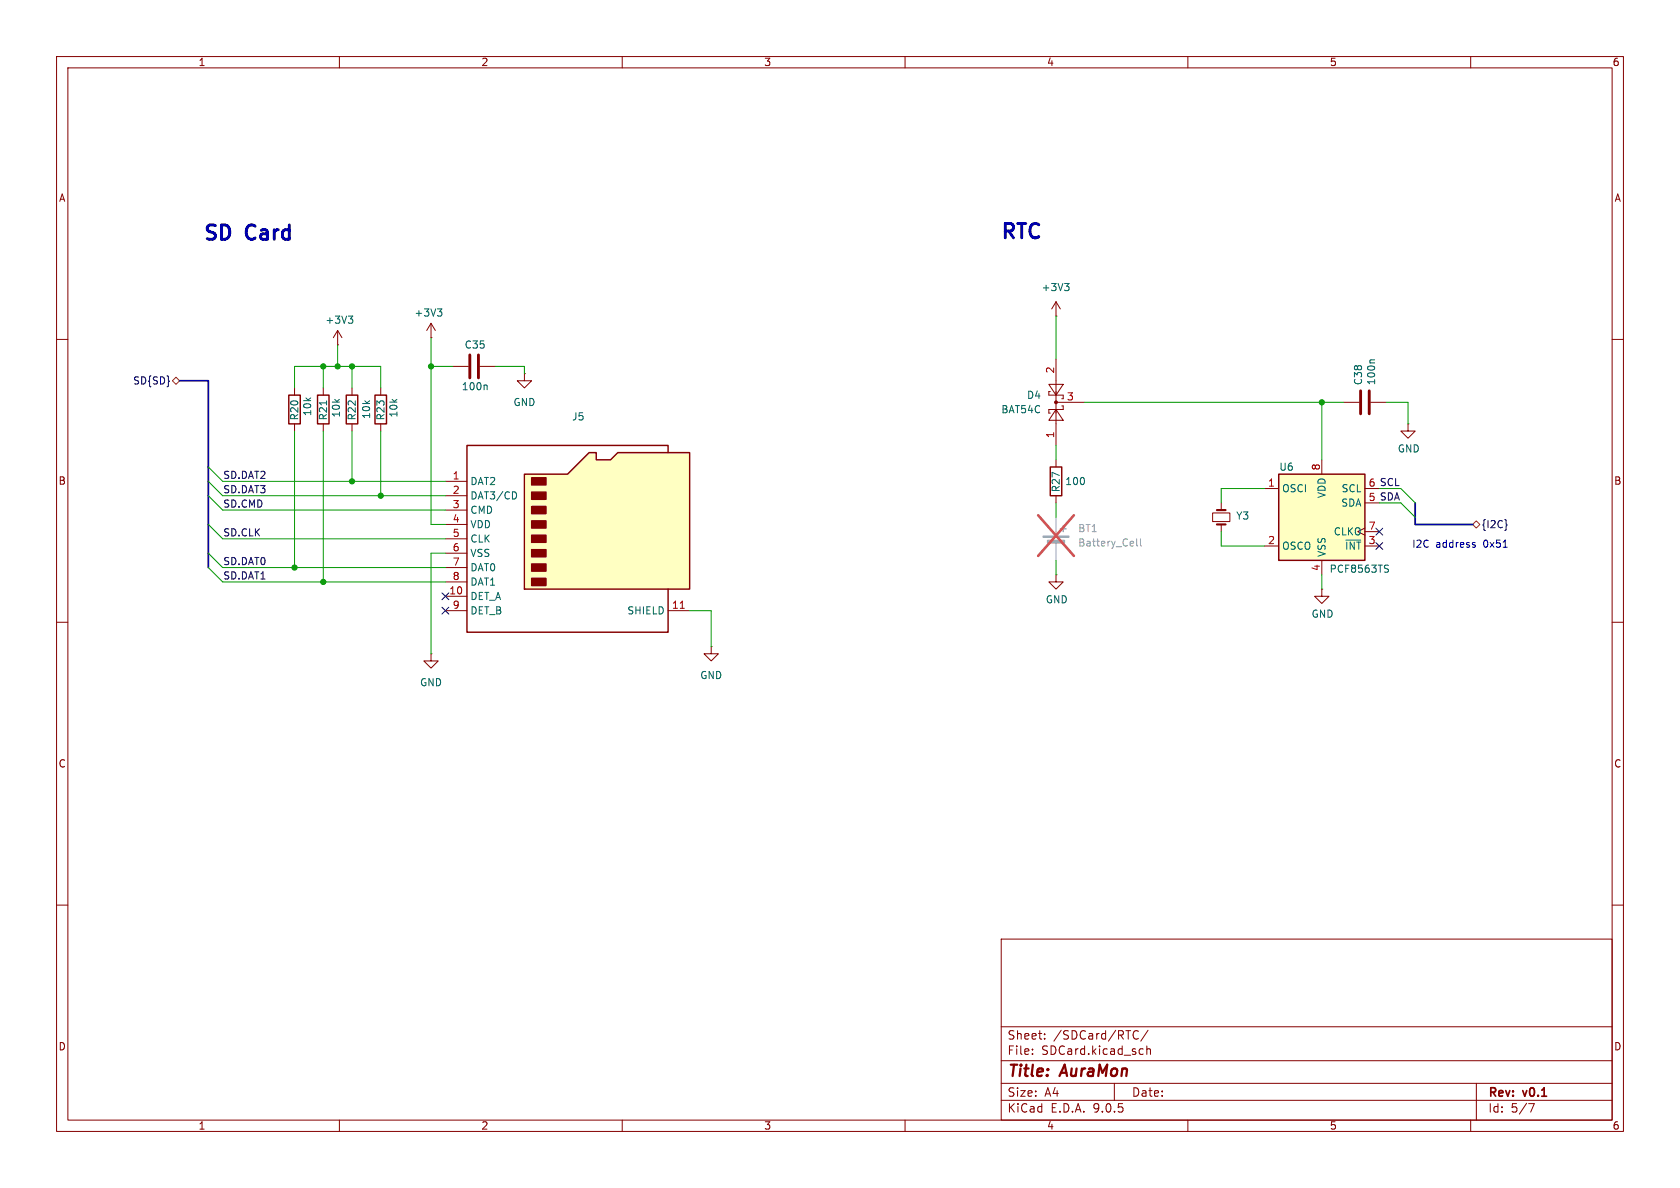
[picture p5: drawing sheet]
<svg xmlns="http://www.w3.org/2000/svg" width="297mm" height="210mm" viewBox="0 0 297 210" stroke-linecap="round" stroke-linejoin="round" font-family="sans-serif">
<g fill="none" stroke="#840000" stroke-width=".18">
<path d="M10 10h277v190h-277zM12 12h273v186h-273zM60 10v2M110 10v2M160 10v2M210 10v2M260 10v2M10 60h2M285 60h2M214.4 90.7h3v1.5h-3zM215.9 88.9v1.3M215.9 92.7v1.3"/>
<path d="M10 110h2M186.7 101.6v1.3h1.3l-1.3 1.2-1.3-1.2h1.3M186.7 101.6h.1M285 110h2M10 160h2M177 166h108v32h-108zM285 160h2M60 198v2M110 198v2M160 198v2M177 194.5h108M177 191.5h108"/>
<path d="M177 187.5h108M177 181.5h108M182.5 186.3v.1M182.5 185.5v.1M184.7 183.6v.1M184.7 182.8v.1M197 191.5v3M200.5 183.5a.52 .52 0 0 0 .7 .1M201.2 182.3a.54 .54 0 0 0-.7 .1M202 185.4l.1 .1M202.1 186.3l-.1 .1M202.7 184.9v1.5"/>
<path d="M202.7 185.5l.3-.1 .3 .1 .1 .9M203 182.1l-1.3 2M210 198v2M260 198v2M261 191.5v6.5M270.2 195.1h1l-.6 1.5"/>
</g>
<path d="M215.1 90.2h1.6M215.1 92.7h1.6" fill="none" stroke="#840000" stroke-width=".38"/>
<path d="M92.7 83.8h7.6l3.8-3.8h1.3v1.3h2.5l1.3-1.3h12.7v24.1h-29.2z" fill="#ffffc2"/>
<path d="M51.1 69.9h2v5h-2zM56.1 69.9h2.1v5h-2.1zM61.2 69.9h2v5h-2zM66.3 69.9h2v5h-2zM92.7 83.8h7.6l3.8-3.8h1.3v1.3h2.5l1.3-1.3h12.7v24.1h-29.2zM118.1 80v-1.3h-35.6v33.1h35.6v-7.7" fill="none" stroke="#840000" stroke-width=".25"/>
<g fill="#840000" stroke="#840000" stroke-width=".25">
<path d="M94 84.5h2.5v1.2h-2.5z"/>
<path d="M94 87h2.5v1.3h-2.5z"/>
<path d="M94 89.5h2.5v1.3h-2.5z"/>
<path d="M94 92.1h2.5v1.2h-2.5z"/>
<path d="M94 94.6h2.5v1.3h-2.5z"/>
<path d="M94 97.2h2.5v1.2h-2.5z"/>
<path d="M94 99.7h2.5v1.3h-2.5z"/>
<path d="M94 102.2h2.5v1.3h-2.5z"/>
</g>
<g fill="none" stroke="#840000" stroke-width=".18">
<path d="M186.7 55.9h.1M186.7 53.3v2.6M186.7 53.3l-.8 1.3M186.7 53.3l.8 1.3M52.1 68.6v1.3M52.1 74.9v1.3M57.1 68.6v1.3M57.1 74.9v1.3M62.2 68.6v1.3M62.2 74.9v1.3M67.3 68.6v1.3M67.3 74.9v1.3"/>
<path d="M80 64.8h2.8M84.8 64.8h2.8M185.4 67.9h2.6l-1.3 2zM185.7 69.2h-.3v.7h2.6v.6h-.3M186.7 72.4l1.3 1.9h-2.6zM186.7 63.5v15.2M186.7 71.1h5.1M187.7 71.8h.3v.6h-2.6v.6h.3M78.7 85.1h3.8M78.7 87.6h3.8M78.7 90.2h3.8M78.7 92.7h3.8"/>
<path d="M78.7 95.3h3.8M78.7 97.8h3.8M76.2 115.6v1.2h1.3l-1.3 1.3-1.3-1.3h1.3M76.2 115.6h.1M78.7 100.3h3.8M78.7 102.9h3.8M78.7 105.4h3.8M78.7 108h3.8M118.1 108h3.8M125.7 114.3v1.3h1.3l-1.3 1.2-1.2-1.2h1.2M125.7 114.3h.1M233.7 104.1v1.3h1.2l-1.2 1.3-1.3-1.3h1.3"/>
<path d="M233.7 104.1h.1"/>
</g>
<path d="M188.2 50.1h.8l-.4 .5M188.7 50.6l.3 .2v.3l-.3 .3M57.7 70.9v.7M85.9 68.1l.2 .1v.7M91.1 87l.2 .5-.2 .6" fill="none" stroke="#006464" stroke-width=".18"/>
<path d="M120.3 107.5h.7" fill="none" stroke="#a90000" stroke-width=".18"/>
<circle cx="186.7" cy="71.1" r=".25" fill="#840000" stroke="#840000" stroke-width=".18"/>
<path d="M83.1 62.7v4.1M84.6 62.7v4.1" fill="none" stroke="#840000" stroke-width=".51"/>
<path d="M226.1 83.8h15.2v15.3h-15.2z" fill="#ffffc2"/>
<path d="M185.7 82.6h2v5h-2zM226.1 83.8h15.2v15.3h-15.2z" fill="none" stroke="#840000" stroke-width=".25"/>
<g fill="none" stroke="#840000" stroke-width=".18">
<path d="M59.7 58.4l-.8 1.3M59.7 58.4l.8 1.3M59.7 58.4v2.6M76.2 59.7h.1M76.2 57.2l.8 1.2M76.2 57.2l-.8 1.2M76.2 57.2v2.5M59.7 61h.1M92.7 66v1.3h-1.3l1.3 1.3 1.3-1.3h-1.3M92.7 66h.1M237.5 71.1h2.8M242.3 71.1h2.8"/>
<path d="M248.9 74.9v1.3h1.3l-1.3 1.3-1.3-1.3h1.3M248.9 74.9h.1M186.7 81.3v1.3M186.7 87.6v1.3M223.5 86.4h2.6M223.5 96.5h2.6M233.7 81.3v2.5M233.7 99.1v2.5M241.3 93.3l-1.3 .7 1.3 .6M241.3 86.4h2.5M241.3 96.5h2.5M241.3 88.9h2.5"/>
<path d="M241.3 94h2.5"/>
</g>
<path d="M61.6 55.9h.8l-.5 .5M62.1 56.4l.3 .2v.3l-.3 .2M77.3 54.6h.8l-.4 .5M77.9 55.1l.2 .2v.3l-.2 .3M243 63.6h-.6l-.2 .2M245 99.9l.5 .1M245.2 100.6l.3 .2-.3 .4" fill="none" stroke="#006464" stroke-width=".18"/>
<path d="M240.5 69.1v4.1M242.1 69.1v4.1" fill="none" stroke="#840000" stroke-width=".51"/>
<g fill="#a1a1a1" stroke="#a1a1a1" stroke-width=".18">
<path d="M184.4 94.7h4.6v.3h-4.6z"/>
<path d="M185.2 95.5h3v.5h-3z"/>
</g>
<path d="M186.7 91.4v3.3M186.7 95.8v3.3" fill="none" stroke="#a1a1a1" stroke-width=".18"/>
<path d="M187.5 93.5h1M188 93v1" fill="none" stroke="#a1a1a1" stroke-width=".25"/>
<path d="M201 95.3v1l.1 .2M201.6 95.3v1l.2 .2" fill="none" stroke="#989898" stroke-width=".18"/>
<path d="M183.5 91.1l6.4 7.2M189.9 91.1l-6.4 7.2" fill="none" stroke="#e65255" stroke-width=".46"/>
<path d="M243.2 93.4l1.2 1.2M243.2 95.9l1.2 1.2M244.4 93.4l-1.2 1.2M244.4 95.9l-1.2 1.2M266.3 92.6l.1 .2-.1 .2M78.1 107.3l1.2 1.3M78.1 104.8l1.2 1.2M79.3 107.3l-1.2 1.3M79.3 104.8l-1.2 1.2" fill="none" stroke="#000084" stroke-width=".18"/>
<path d="M30.5 67.3l.6-.6 .6 .6-.6 .6zM260.3 92.7l.7-.6 .6 .6-.6 .6z" fill="none" stroke="#725600" stroke-width=".18"/>
<path d="M31.7 67.3h5.1v33M250.2 88.9v3.8h10.1" fill="none" stroke="#000084" stroke-width=".3"/>
<g fill="none" stroke="#009600" stroke-width=".18">
<path d="M76.2 59.7v33h2.5M186.7 55.9v7.6M52.1 68.6v-3.8h15.2v3.8M52.1 76.2v24.1M57.1 64.8v3.8M57.1 76.2v26.7M59.7 61v3.8M62.2 64.8v3.8M62.2 76.2v8.9M67.3 76.2v11.4M76.2 64.8h3.8M87.6 64.8h5.1v1.2"/>
<path d="M186.7 78.7v2.6M191.8 71.1h45.7M233.7 71.1v10.2M245.1 71.1h3.8v3.8M36.8 97.8l2.6 2.5h39.3M36.8 87.6l2.6 2.6h39.3M36.8 85.1l2.6 2.5h39.3M36.8 92.7l2.6 2.6h39.3M36.8 82.6l2.6 2.5h39.3M78.7 97.8h-2.5v17.8M186.7 88.9v2.5M186.7 99.1v2.5"/>
<path d="M215.9 94v2.5h7.6M223.5 86.4h-7.6v2.5M243.8 86.4h3.8l2.6 2.5M243.8 88.9h3.8l2.6 2.5M36.8 100.3l2.6 2.6h39.3M121.9 108h3.8v6.3M233.7 101.6v2.5"/>
</g>
<path d="M260.5 96.3l.3 .1v.2l-.1 .1h-.3M260.5 95.9l.3 .1M265.7 96.7h.8" fill="none" stroke="#0000c2" stroke-width=".18"/>
<g fill="#009600" stroke="#009600" stroke-width=".18">
<circle cx="233.7" cy="71.1" r=".46"/>
<circle cx="59.7" cy="64.8" r=".46"/>
<circle cx="57.1" cy="64.8" r=".46"/>
<circle cx="62.2" cy="64.8" r=".46"/>
<circle cx="57.1" cy="102.9" r=".46"/>
<circle cx="62.2" cy="85.1" r=".46"/>
<circle cx="52.1" cy="100.3" r=".46"/>
<circle cx="67.3" cy="87.6" r=".46"/>
<circle cx="76.2" cy="64.8" r=".46"/>
</g>
<g font-size="3.5" fill="#0000c2">
<text x="35.8" y="43.2">SD</text>
<text x="43.7" y="43.2">Card</text>
<text x="176.8" y="42.9">RTC</text>
</g>
<g font-size="2.8" fill="#840000">
<text x="178" y="190.9">Title:</text>
<text x="187.7" y="190.9">AuraMon</text>
</g>
<g font-size="2.1" fill="#840000">
<text x="178" y="184">Sheet:</text>
<text x="186.2" y="184">/SDCard/RTC/</text>
<text x="178" y="186.7">File:</text>
<text x="184.1" y="186.7">SDCard.kicad_sch</text>
<text x="178" y="196.9">KiCad</text>
<text x="178" y="194.1">Size:</text>
<text x="184.7" y="194.1">A4</text>
<text x="185.7" y="196.9">E.D.A.</text>
<text x="193.3" y="196.9">9.0.5</text>
<text x="200" y="194.1">Date:</text>
<text x="263" y="194.3">Rev:</text>
<text x="263" y="196.9">Id:</text>
<text x="267.1" y="196.9">5/7</text>
<text x="269.4" y="194.3">v0.1</text>
</g>
<g font-size="1.8" fill="#840000">
<text x="35" y="11.9">1</text>
<text x="85" y="11.9">2</text>
<text x="135" y="11.9">3</text>
<text x="185" y="11.9">4</text>
<text x="235" y="11.9">5</text>
<text x="285" y="11.9">6</text>
<text x="10.3" y="35.9">A</text>
<text x="285.3" y="35.9">A</text>
<text x="10.3" y="85.9">B</text>
<text x="285.3" y="85.9">B</text>
<text x="10.3" y="135.9">C</text>
<text x="285.3" y="135.9">C</text>
<text x="10.3" y="185.9">D</text>
<text x="285.3" y="185.9">D</text>
<text x="35" y="199.9">1</text>
<text x="85" y="199.9">2</text>
<text x="135" y="199.9">3</text>
<text x="185" y="199.9">4</text>
<text x="235" y="199.9">5</text>
<text x="285" y="199.9">6</text>
</g>
<g font-size="1.8" fill="#006464">
<text x="184" y="51.7">+3V3</text>
<text x="57.4" y="57.4">+3V3</text>
<text x="73.2" y="56.2">+3V3</text>
<text x="82.1" y="61.8">C35</text>
<text x="81.5" y="69.2">100n</text>
<text x="90.7" y="72">GND</text>
<text x="181.5" y="70.7">D4</text>
<text x="241" y="68.2" transform="rotate(-90 241 68.2)">C38</text>
<text x="243.3" y="68.2" transform="rotate(-90 243.3 68.2)">100n</text>
<text x="52.9" y="74.4" transform="rotate(-90 52.9 74.4)">R20</text>
<text x="55.2" y="73.7" transform="rotate(-90 55.2 73.7)">10k</text>
<text x="58" y="74.4" transform="rotate(-90 58 74.4)">R21</text>
<text x="60.3" y="73.9" transform="rotate(-90 60.3 73.9)">10k</text>
<text x="63.1" y="74.4" transform="rotate(-90 63.1 74.4)">R22</text>
<text x="65.6" y="74.2" transform="rotate(-90 65.6 74.2)">10k</text>
<text x="68.2" y="74.4" transform="rotate(-90 68.2 74.4)">R23</text>
<text x="70.5" y="73.9" transform="rotate(-90 70.5 73.9)">10k</text>
<text x="101" y="74.5">J5</text>
<text x="176.9" y="73.3">BAT54C</text>
<text x="226.1" y="83.4">U6</text>
<text x="247" y="80.2">GND</text>
<text x="83.1" y="86">DAT2</text>
<text x="83.1" y="88.5">DAT3/CD</text>
<text x="187.6" y="87.1" transform="rotate(-90 187.6 87.1)">R27</text>
<text x="188.2" y="86">100</text>
<text x="226.6" y="87.2">OSCI</text>
<text x="234.5" y="88.2" transform="rotate(-90 234.5 88.2)">VDD</text>
<text x="237" y="89.8">SDA</text>
<text x="237.1" y="87.2">SCL</text>
<text x="83.1" y="91">CMD</text>
<text x="83.1" y="93.6">VDD</text>
<text x="218.4" y="92">Y3</text>
<text x="235.7" y="94.8">CLKO</text>
<text x="83.1" y="96.1">CLK</text>
<text x="83.1" y="98.7">VSS</text>
<text x="83.1" y="101.2">DAT0</text>
<text x="226.6" y="97.4">OSCO</text>
<text x="234.5" y="98.6" transform="rotate(-90 234.5 98.6)">VSS</text>
<text x="235" y="101.4">PCF8563TS</text>
<text x="237.7" y="97.4">~{INT}</text>
<text x="83.1" y="103.7">DAT1</text>
<text x="83.1" y="106.3">DET_A</text>
<text x="184.8" y="106.9">GND</text>
<text x="83.1" y="108.8">DET_B</text>
<text x="110.8" y="108.8">SHIELD</text>
<text x="231.8" y="109.4">GND</text>
<text x="74.2" y="121.5">GND</text>
<text x="123.7" y="120.2">GND</text>
</g>
<g font-size="1.8" fill="#000084">
<text x="23.4" y="68.2">SD{SD}</text>
<text x="261.8" y="93.6">{I2C}</text>
</g>
<g font-size="1.8" fill="#a90000">
<text x="186.4" y="66.1" transform="rotate(-90 186.4 66.1)">2</text>
<text x="188.5" y="70.9">3</text>
<text x="186.4" y="77.5" transform="rotate(-90 186.4 77.5)">1</text>
<text x="233.4" y="83.3" transform="rotate(-90 233.4 83.3)">8</text>
<text x="79.9" y="84.8">1</text>
<text x="79.9" y="87.4">2</text>
<text x="79.9" y="89.9">3</text>
<text x="224.1" y="86.1">1</text>
<text x="79.9" y="92.5">4</text>
<text x="79.9" y="95">5</text>
<text x="241.9" y="93.7">7</text>
<text x="79.9" y="97.5">6</text>
<text x="79.9" y="100.1">7</text>
<text x="224.1" y="96.3">2</text>
<text x="233.4" y="101" transform="rotate(-90 233.4 101)">4</text>
<text x="241.9" y="96.3">3</text>
<text x="79.3" y="105.2">10</text>
<text x="79.9" y="102.6">8</text>
<text x="79.9" y="107.7">9</text>
<text x="118.7" y="107.7">11</text>
</g>
<g font-size="1.8" fill="#0f0f0f">
<text x="39.4" y="87.3">SD.DAT3</text>
<text x="39.4" y="84.7">SD.DAT2</text>
<text x="39.4" y="89.8">SD.CMD</text>
<text x="241.9" y="86.1">6 SCL</text>
<text x="241.9" y="88.6">5 SDA</text>
<text x="39.4" y="94.9">SD.CLK</text>
<text x="39.4" y="100">SD.DAT0</text>
<text x="39.4" y="102.5">SD.DAT1</text>
</g>
<g font-size="1.8" fill="#989898">
<text x="190.5" y="94.3">BT1</text>
<text x="190.5" y="96.8">Battery_Cell</text>
</g>
<g font-size="1.8" fill="#0000c2">
<text x="249.6" y="96.9">I2C</text>
<text x="253.8" y="96.9">address</text>
<text x="262.4" y="96.9">0x51</text>
</g>
</svg>
